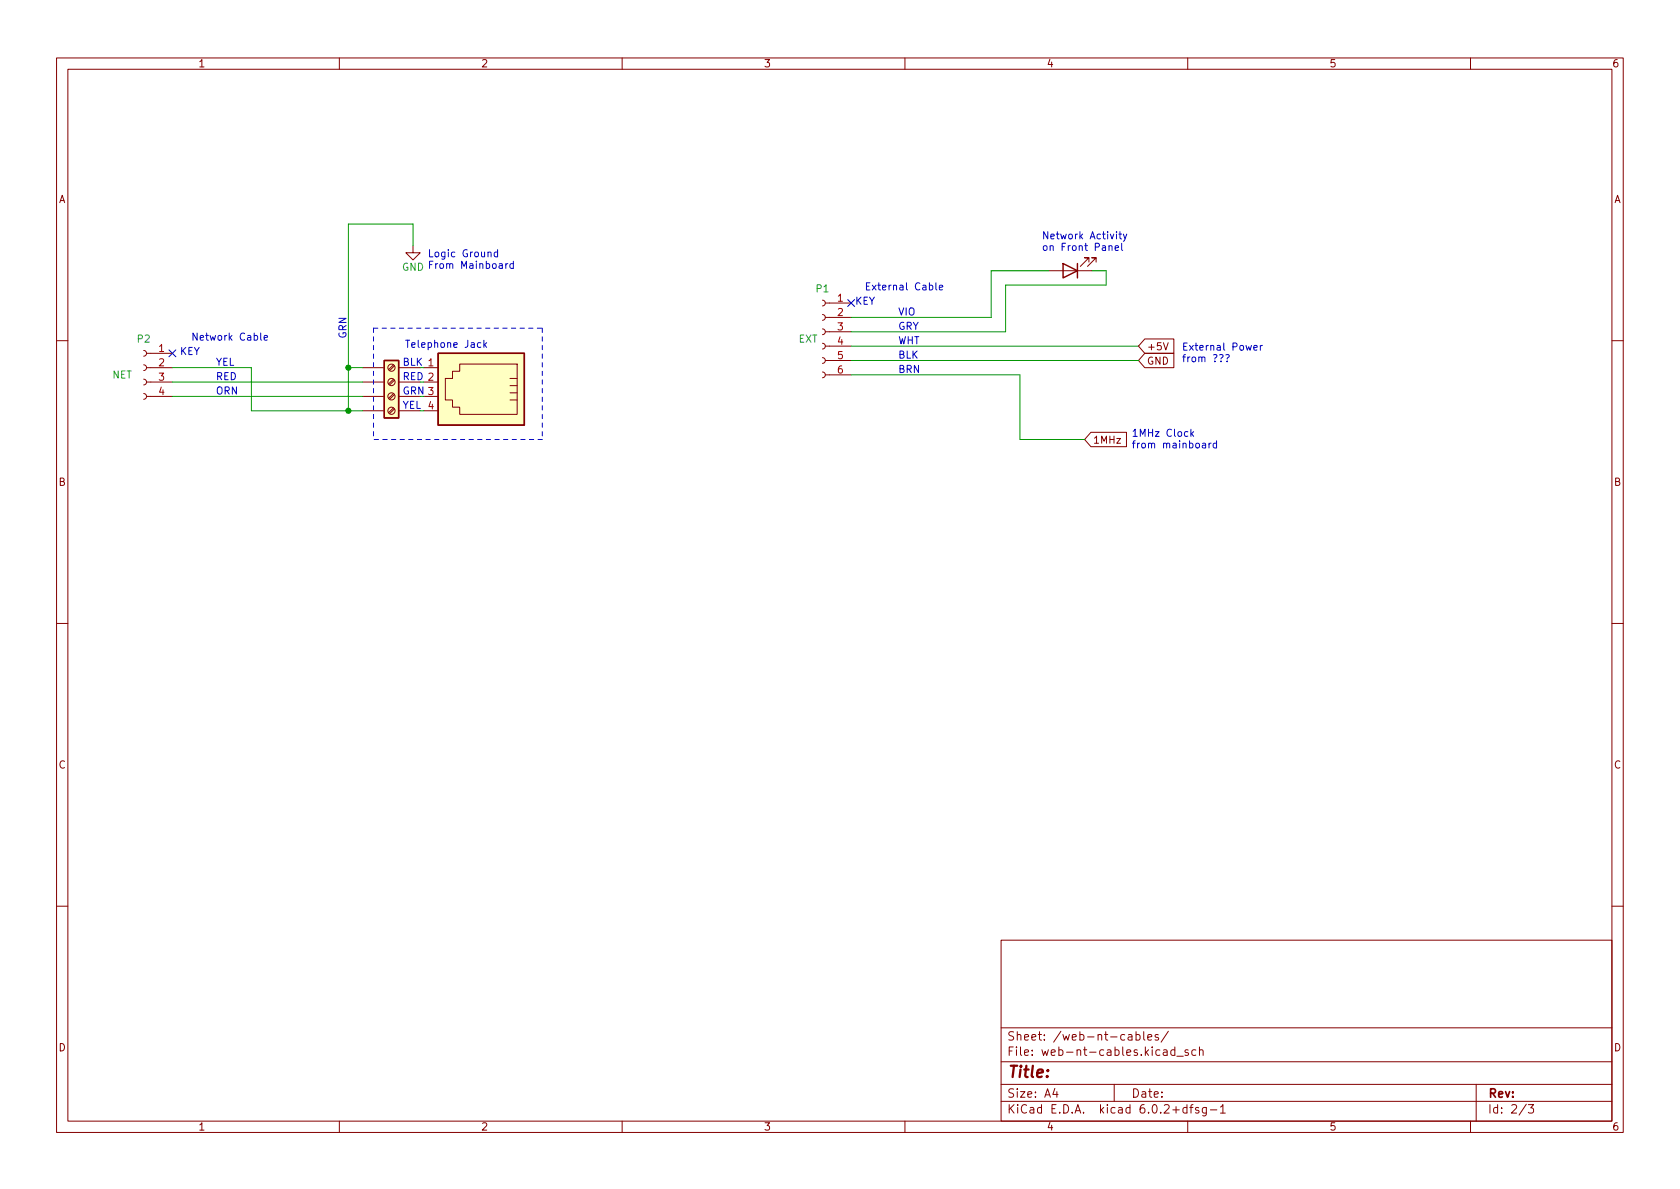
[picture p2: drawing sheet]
<svg xmlns="http://www.w3.org/2000/svg" width="297mm" height="210mm" viewBox="0 0 297 210" stroke-linecap="round" stroke-linejoin="round" font-family="sans-serif">
<g fill="none" stroke="#840000" stroke-width=".18">
<path d="M10 10.2h277v190.1h-277zM12 12.2h273v186.1h-273zM60 10.2v2M110 10.2v2M160 10.2v2M210 10.2v2M260 10.2v2M73 43.4v1.3h1.3l-1.3 1.3-1.2-1.3h1.2M145.4 58.2l.4 .1 .1 .4-.1 .3-.4 .2M145.4 55.6l.4 .2 .1 .3-.1 .4-.4 .1M145.4 53.1l.4 .1 .1 .4-.1 .3-.4 .2M145.9 58.7h4.6"/>
<path d="M145.9 56.1h4.6M145.9 53.6h4.6M185.4 47.9h7.6M192.5 46.3v-.7h-.7h.7l-1.5 1.5M193.8 46.3v-.7h-.8h.8l-1.5 1.5M202.4 59.9h5.1v2.6h-5.1l-1.1-1.3zM10 60.2h2M25.4 69.6l.4 .1 .1 .4-.1 .4-.4 .1M25.4 67.1l.4 .1 .1 .4-.1 .3-.4 .2M25.4 64.5l.4 .2 .1 .3-.1 .4-.4 .1M25.4 62l.4 .1 .1 .4-.1 .3-.4 .2M25.9 65h4.6"/>
<path d="M25.9 67.6h4.6M25.9 70.1h4.6M25.9 62.5h4.6M64.1 65h4.6M64.1 67.6h4.6M64.1 70.1h4.6M64.1 72.6h4.6M69.2 72.1l-.3 .2-.2 .3 .2 .4 .3 .1M69.2 69.6l-.3 .1-.2 .4 .2 .4 .3 .1M69.2 67.1l-.3 .1-.2 .4 .2 .3 .3 .2M69.2 64.5l-.3 .2-.2 .3 .2 .4 .3 .1M69.6 72.1l-.9 .9"/>
<path d="M69.6 69.6l-.9 .8M69.6 67.1l-.9 .8M69.6 64.5l-.9 .8M69.7 72.3l-.8 .8M69.7 69.8l-.8 .8M69.7 67.2l-.8 .9M69.7 64.7l-.8 .8M70.5 65h3.8M70.5 67.6h3.8M70.5 70.1h3.8M70.5 72.6h3.8M74.9 65h2.6"/>
<path d="M74.9 67.6h2.6M74.9 70.1h2.6M74.9 72.6h2.6M78.7 66.9h1.3v-1.2h1.3v-1.3h10.1v8.9h-10.1v-1.3h-1.3v-1.3h-1.3zM90.2 66.9h1.2M90.2 68.2h1.2M90.2 69.5h1.2M90.2 70.7h1.2M145.4 65.8l.4 .1 .1 .4-.1 .3-.4 .2M145.4 63.2l.4 .2 .1 .3-.1 .4-.4 .2M145.4 60.7l.4 .1 .1 .4-.1 .4-.4 .1M145.9 66.3h4.6"/>
<path d="M145.9 63.7h4.6M145.9 61.2h4.6M192.9 76.4h6.3v2.6h-6.3l-1.1-1.3zM202.4 62.5h5.1v2.5h-5.1l-1.1-1.3zM205.7 60.6l.4 1.3 .4-1.3M285 60.2h2M10 110.2h2M285 110.2h2M10 160.2h2M177 166.3h108v32h-108zM285 160.2h2M60 198.3v2"/>
<path d="M110 198.3v2M160 198.3v2M177 194.8h108M177 191.8h108M177 187.8h108M177 181.8h108M186.5 192.5l-.4 1h1M186.9 193v1M197 191.8v3M199.5 183h.6v.9M200.1 183.3l-.5 .1a.29 .29 0 0 0-.2 .2 .29 .29 0 0 0 .2 .3h.5M200.9 183l.4-.1 .3 .3v.4l-.2 .3h-.5"/>
<path d="M200.9 182.4v1.5M202.2 182.4v1.3l.2 .2M202.9 183.4l.7-.1v-.3l-.5-.1-.2 .2 .1 .8h.6M204.8 183l-.4-.1-.2 .2 .1 .3 .5 .1v.4h-.6M205.7 185.7h.6l.1 .9M206.4 186l-.5 .1a.29 .29 0 0 0-.3 .2 .29 .29 0 0 0 .3 .3h.5M206.6 182.4l-1.3 1.9M207.7 185.7l-.4-.1-.3 .3v.4l.1 .3h.6M207.7 185.1v1.5M208.1 186.8h1.1M209.9 195.9l-.5-.1-.3 .3v.4l.2 .3h.6M209.9 195.3v1.5"/>
<path d="M210 198.3v2M210.1 185.7l-.4-.1-.2 .2 .1 .3 .5 .1v.4h-.6M210.4 195.8h.5M210.9 195.3l-.3 .2v1.3M211.4 185.7l-.4-.1-.3 .3v.4l.2 .3h.5M211.9 195.9l-.3-.1-.2 .2v.3l.5 .1v.4h-.5M212.1 185.8l.2-.2 .3 .1 .1 .9M212.1 185.1v1.5M213.3 195.8v1.2l-.3 .3h-.4M213.3 195.9l-.4-.1-.3 .3v.4l.1 .3h.6M214 196.3h1.1M215.8 195.8l.4-.5v1.5"/>
<path d="M215.8 196.8h.8M260 198.3v2M261 191.8v6.5M269.9 195.3l-1.3 1.9M270.2 195.3h1l-.6 .6 .5 .1v.7l-.2 .1h-.5l-.2-.1"/>
<circle cx="69.2" cy="72.6" r=".63"/>
<circle cx="69.2" cy="70.1" r=".63"/>
<circle cx="69.2" cy="67.6" r=".63"/>
<circle cx="69.2" cy="65" r=".63"/>
</g>
<path d="M188 46.6l2.5 1.3-2.5 1.2zM190.5 46.6v2.5M67.9 63.7h2.6v10.2h-2.6zM77.5 62.5h15.2v12.7h-15.2z" fill="none" stroke="#840000" stroke-width=".25"/>
<g fill="#ffffc2" stroke="#ffffc2" stroke-width=".18">
<path d="M77.5 62.5h15.2v12.7h-15.2z"/>
<path d="M67.9 63.7h2.6v10.2h-2.6z"/>
</g>
<g fill="none" stroke="#0000c2" stroke-width=".18">
<path d="M34.8 58.9v1.3l-.7-1.3v1.3M86.3 44.7l.2-.1h.3v.8M88 44.6h-.4l-.2 .2 .1 .6h.5M88 44.1v1.3M89.4 46.6v.9M89.8 46.6l-.4 .3M90.8 46.7l-.4-.1-.2 .3 .1 .5h.5M90.8 46.2v1.3M153.2 50.6h.4M153.8 50h-.6v1.3h.6M154.2 50.4l.7 .9M154.9 50.4l-.7 .9"/>
<path d="M196.1 43.6l.2-.2 .3 .1v.8M197.2 43.9l.6-.2-.1-.2-.4-.1-.1 .2v.6h.5M197.4 41v.1M197.4 41.4v.8M197.8 41.4h.5M198 41v1.1l.3 .1M198.3 43v1.1l.2 .2M198.6 41.4l.3 .8M199.2 41.4l-.4 1.1-.2 .2M71.7 60.2h.7M72.1 60.2v1.2M210.6 75.9v1.3"/>
<path d="M210.7 76.7l.3 .5M211 76.3l-.4 .5M212.6 78.4h.5l.1 .8M213.2 78.7h-.5l-.1 .2 .1 .3h.5M213.8 78.4v.8M214.1 78.4l-.3 .2M215.1 78.4h-.4l-.2 .2 .1 .6h.5M215.1 77.9v1.3M216.7 62.8l.5-.1 .1 .2-.3 .6M217 63.9v.1M221.7 61.5l.6-.1-.1-.3h-.3l-.2 .2 .1 .6h.4M222.8 61.1v.8"/>
<path d="M223.2 61.1l-.4 .2"/>
</g>
<path d="M66 58v19.7M66 58h29.9M95.9 58v19.7M95.9 77.7h-29.9" fill="none" stroke="#0000c2" stroke-width=".18" stroke-dasharray=".8 .8"/>
<path d="M73 43.4v-3.8h-11.4v33M185.4 47.9h-10.1v8.2h-24.8M193 47.9h2.6v2.5h-17.8v8.3h-27.3M30.5 65h13.9v7.6h19.7M30.5 70.1h33.6M30.5 67.6h33.6M61.6 65h2.5M150.5 66.3h29.8v11.4h11.5M150.5 63.7h50.8M150.5 61.2h50.8" fill="none" stroke="#009600" stroke-width=".18"/>
<path d="M149.9 53l1.2 1.2M151.1 53l-1.2 1.2M29.9 61.9l1.2 1.2M31.1 61.9l-1.2 1.2" fill="none" stroke="#000084" stroke-width=".18"/>
<g fill="#009600" stroke="#009600" stroke-width=".18">
<circle cx="61.6" cy="72.6" r=".46"/>
<circle cx="61.6" cy="65" r=".46"/>
</g>
<text font-size="2.8" fill="#840000" x="178" y="190.6">Title:</text>
<g font-size="2.1" fill="#840000">
<text x="178" y="184">Sheet: /web-nt-cables/</text>
<text x="178" y="186.7">File: web-nt-cables.kicad_sch</text>
<text x="178" y="196.9">KiCad E.D.A. kicad 6.0.2+dfsg-1</text>
<text x="178" y="194.1">Size: A4</text>
<text x="200" y="194.1">Date:</text>
<text x="263" y="194.1">Rev:</text>
<text x="263" y="196.9">Id: 2/3</text>
</g>
<g font-size="1.8" fill="#840000">
<text x="35" y="11.9">1</text>
<text x="85" y="11.9">2</text>
<text x="135" y="11.9">3</text>
<text x="185" y="11.9">4</text>
<text x="235" y="11.9">5</text>
<text x="285" y="11.9">6</text>
<text x="10.3" y="35.9">A</text>
<text x="285.3" y="35.9">A</text>
<text x="202.7" y="61.9">+5V</text>
<text x="202.7" y="64.5">GND</text>
<text x="193.2" y="78.4">1MHz</text>
<text x="10.3" y="85.9">B</text>
<text x="285.3" y="85.9">B</text>
<text x="10.3" y="135.9">C</text>
<text x="285.3" y="135.9">C</text>
<text x="10.3" y="185.9">D</text>
<text x="285.3" y="185.9">D</text>
<text x="35" y="199.9">1</text>
<text x="85" y="199.9">2</text>
<text x="135" y="199.9">3</text>
<text x="185" y="199.9">4</text>
<text x="235" y="199.9">5</text>
<text x="285" y="199.9">6</text>
</g>
<g font-size="1.8" fill="#0000c2">
<text x="71.1" y="47.9">GND From Mainboard</text>
<text x="75.6" y="45.5">Logic Ground</text>
<text x="184.1" y="42.3">Network Activity</text>
<text x="184.1" y="44.3">on Front Panel</text>
<text x="151.1" y="53.9">KEY</text>
<text x="154.7" y="51.3">External Cable</text>
<text x="61.2" y="59.9" transform="rotate(-90 61.2 59.9)">GRN</text>
<text x="158.7" y="55.8">VIO</text>
<text x="158.7" y="58.3">GRY</text>
<text x="31.7" y="62.8">KEY</text>
<text x="35.3" y="60.2">Network Cable</text>
<text x="38.1" y="64.7">YEL</text>
<text x="73.1" y="61.5">Telephone Jack</text>
<text x="158.7" y="60.9">WHT</text>
<text x="158.7" y="63.4">BLK</text>
<text x="158.7" y="65.9">BRN</text>
<text x="208.9" y="62">External Power</text>
<text x="208.9" y="64">from ???</text>
<text x="38.1" y="67.2">RED</text>
<text x="38.1" y="69.7">ORN</text>
<text x="200" y="77.2">1MHz Clock</text>
<text x="200" y="79.3">from mainboard</text>
</g>
<g font-size="1.8" fill="#006464">
<text x="144.3" y="51.7">P1</text>
<text x="24.3" y="60.6">P2</text>
<text x="141.2" y="60.6">EXT</text>
<text x="19.8" y="66.9">NET</text>
</g>
<g font-size="1.8" fill="#a90000">
<text x="148.1" y="53.3">1</text>
<text x="148.1" y="55.9">2</text>
<text x="148.1" y="58.4">3</text>
<text x="28.1" y="62.2">1</text>
<text x="28.1" y="64.8">2</text>
<text x="75.7" y="64.8">1</text>
<text x="148.1" y="61">4</text>
<text x="148.1" y="63.5">5</text>
<text x="28.1" y="67.3">3</text>
<text x="28.1" y="69.8">4</text>
<text x="148.1" y="66">6</text>
<text x="75.7" y="72.4">4</text>
</g>
<g font-size="1.8" fill="#009600">
<text x="71.1" y="64.7">BLK</text>
<text x="71.1" y="69.7">GRN 3</text>
<text x="71.1" y="67.2">RED 2</text>
<text x="71.1" y="72.3">YEL</text>
</g>
</svg>
